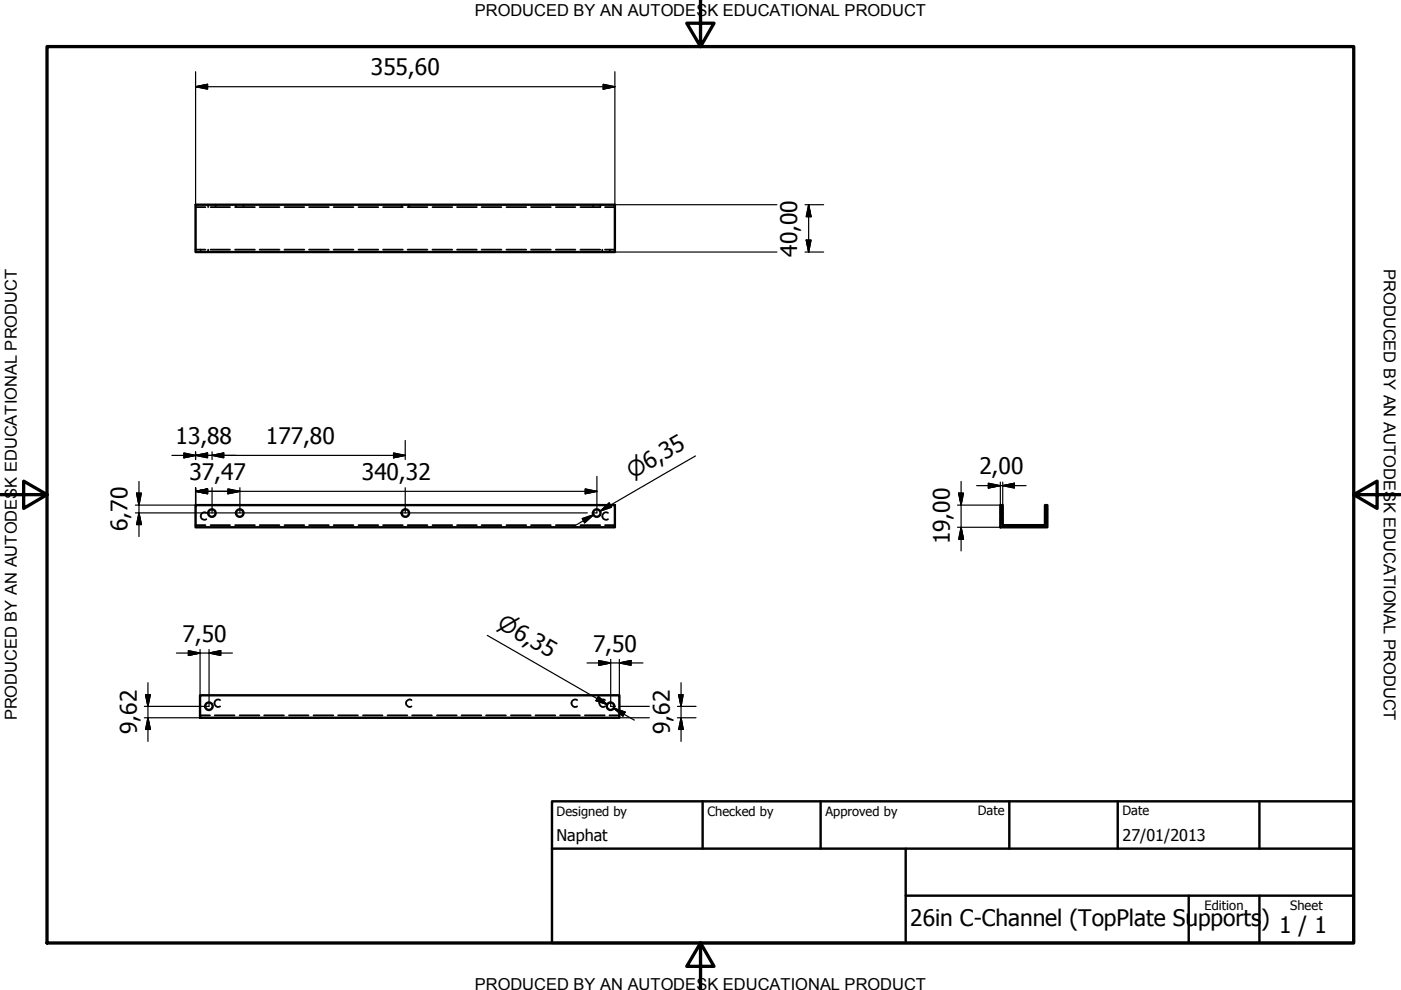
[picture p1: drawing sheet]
<svg xmlns="http://www.w3.org/2000/svg" width="297mm" height="210mm" viewBox="0 0 297 210" stroke-linecap="round" stroke-linejoin="round" font-family="sans-serif">
<!-- layer: Hidden (ISO) -->
<g fill="none" stroke="#000" stroke-width=".38">
<path d="M41.5 43.9h2.1M41.5 52.9h2.1M42.5 52.9v.2M42.5 53.2v.2M44.1 43.4v.2M44.1 43.8v.1M44.1 52.9v.2M44.1 53.2v.2M44.6 43.9h4.2M44.6 52.9h4.2M45.7 43.4v.2M45.7 43.8v.1"/>
<path d="M49.8 43.9h4.2M49.8 52.9h4.2M50 43.4v.2M50 43.8v.1M51.6 43.4v.2M51.6 43.8v.1M55.1 43.9h4.1M55.1 52.9h4.1M60.3 43.9h4.2M60.3 52.9h4.2M65.5 43.9h4.2M65.5 52.9h4.2"/>
<path d="M70.7 43.9h4.2M70.7 52.9h4.2M76 43.9h4.2M76 52.9h4.2M81.2 43.9h4.2M81.2 52.9h4.2M85.2 43.4v.2M85.2 43.8v.1M86.4 43.9h4.2M86.4 52.9h4.2M86.7 43.4v.2M86.7 43.8v.1"/>
<path d="M91.7 43.9h4.2M91.7 52.9h4.2M96.9 43.9h4.2M96.9 52.9h4.2M102.1 43.9h4.2M102.1 52.9h4.2M107.4 43.9h4.2M107.4 52.9h4.2M112.6 43.9h4.2M112.6 52.9h4.2M117.9 43.9h4.1M117.9 52.9h4.1"/>
<path d="M123.1 43.9h4.2M123.1 52.9h4.2M125.7 43.4v.2M125.7 43.8v.1M127.3 43.4v.2M127.3 43.8v.1M127.7 52.9v.2M127.7 53.2v.2M128.3 43.9h2.1M128.3 52.9h2.1M129.3 52.9v.2M129.3 53.2v.2"/>
<path d="M41.5 111.4h2.1M43.8 108.7a.79 .79 0 0 0-1.3 .7 .79 .79 0 0 0 1.3 .7M44.6 111.4h4.2M49.8 111.4h4.2M55.1 111.4h4.1M60.3 111.4h4.2M65.5 111.4h4.2M70.7 111.4h4.2M76 111.4h4.2M81.2 111.4h4.2M86.4 111.4h4.2M91.7 111.4h4.2"/>
<path d="M96.9 111.4h4.2M102.1 111.4h4.2M107.4 111.4h4.2M112.6 111.4h4.2M117.9 111.4h4.1M123.1 111.4h4.2M128.3 111.4h2.1M128.9 108.7a.79 .79 0 0 0-1.2 .7 .79 .79 0 0 0 1.2 .7M212.1 108.6h.1M212.1 110.2h.1M212.4 108.6h.2M212.4 110.2h.2"/>
<path d="M221.6 108h.1M221.6 109.6h.1M221.9 108h.2M221.9 109.6h.2M42.4 151.7h2.1M45.5 151.7h4.2M46.7 148.4a.79 .79 0 0 0-1.2 .7 .79 .79 0 0 0 1.2 .7M50.8 151.7h4.2M56 151.7h4.2M61.3 151.7h4.1M66.5 151.7h4.2M71.7 151.7h4.2"/>
<path d="M77 151.7h4.1M82.2 151.7h4.2M87.2 148.4a.77 .77 0 0 0-1.1 .7 .77 .77 0 0 0 1.1 .7M87.4 151.7h4.2M92.6 151.7h4.2M97.9 151.7h4.1M103.1 151.7h4.2M108.3 151.7h4.2M113.5 151.7h4.2M118.7 151.7h4.2M122.4 148.4a.79 .79 0 0 0-1.2 .7 .79 .79 0 0 0 1.2 .7M124 151.7h4.2"/>
<path d="M128.3 148.4a.79 .79 0 0 0-1.2 .7 .79 .79 0 0 0 1.2 .7M129.2 151.7h2.1"/>
</g>
<!-- layer: Visible (ISO) -->
<g fill="none" stroke="#000" stroke-width=".51">
<path d="M41.5 43.4h88.9v10h-88.9zM41.5 107.1h88.9v4.7h-88.9zM212.1 107.1h.5v4.3h9v-4.3h.5v4.7h-10zM42.4 147.4h88.9v4.8h-88.9z"/>
<circle cx="44.9" cy="108.8" r=".79"/>
<circle cx="50.8" cy="108.8" r=".79"/>
<circle cx="85.9" cy="108.8" r=".79"/>
<circle cx="126.5" cy="108.8" r=".79"/>
<circle cx="44.3" cy="149.7" r=".79"/>
<circle cx="129.4" cy="149.7" r=".79"/>
</g>
<!-- layer: Border (ISO) -->
<path d="M148.5 -.1v10l-2.9-5h5.8l-2.9 5M10 9.9h277v190h-277zM0 104.9h10l-5-2.9v5.8l5-2.9M287 104.9l5 2.9v-5.8l-5 2.9h10M148.5 199.9l2.9 5h-5.8l2.9-5v10" fill="none" stroke="#000" stroke-width=".7"/>
<!-- layer: Title (ISO) -->
<path d="M117 169.9h170v30h-170zM117 179.9h170M149 169.9v10M174 169.9v10M192 179.9v20M214 169.9v10M237 169.9v10M267 169.9v10M192 189.9h95M252 189.9v10M267 189.9v10" fill="none" stroke="#000" stroke-width=".51"/>
<!-- layer: Dimension (ISO) -->
<g fill="none" stroke="#000" stroke-width=".25">
<path d="M41.5 18.4l2.5-.5v1zM41.5 18.4h88.9M41.5 15.2v28.2M127.9 17.9l2.5 .5-2.5 .5zM130.4 15.2v28.2h34.3M130.4 53.4h34.3M170.7 53.4h3.9M170.7 43.4h3.9M170.9 50.9h1.1l-.6 2.5zM171.4 43.4l.6 2.5h-1.1zM171.4 43.4v10M36.4 96.6h49.5"/>
<path d="M39 96l2.5 .6-2.5 .5zM41.5 96.6l2.5-.6v1.1zM41.5 95.8v1.6M45 96.6l2.4-.6v1.1zM45 95.8v1.6M83.4 96l2.5 .6-2.5 .5zM85.9 93.4v4M147.4 96.7l-20.1 11.7 2.1-1.3M28.7 108.7h95.8M29 104.6h1l-.5 2.5zM29.5 108.7l.5 2.5h-1zM29.5 102.1v11.7"/>
<path d="M41.5 104.2l2.5-.5v1zM41.5 103.4v3.7h-12.8M41.5 104.2h85.1M45 103.4v5.3M48.3 103.7l2.6 .5-2.6 .5zM50.9 103.4v5.3M85.9 103.4v5.3M123.4 110l2.5-.9-1.9 1.7zM124.1 103.7l2.5 .5-2.5 .5zM125.9 109.1l-4.4 2.6M126.6 101v7.7h-1.1M127.3 108.4l1.9-1.7 .5 .8z"/>
<path d="M203 111.8h9.1M203.3 104.6h1l-.5 2.5zM203.8 111.8l.5 2.5h-1zM203.8 102.1v14.7M207.1 103h10.5M209.5 102.5l2.6 .5-2.6 .5zM212.1 102.2v4.9h-9.1M212.6 103l2.5-.5v1zM212.6 102.2v4.9M37.4 138.5h11.9M39.9 138l2.5 .5-2.5 .5zM42.4 137.7v9.7"/>
<path d="M44.3 138.5l2.5-.5v1zM44.3 137.7v12.1h-13.7M103.3 134.7l25.5 14.7-2.2-1.3M129.5 139.8v10h1M131.3 139.8v7.6M30.6 152.2h11.8M30.9 147.3h1l-.5 2.5zM31.4 152.2l.5 2.5h-1zM31.4 144.8v12.4M124.5 140.6h11.8M126.9 147.7l1.9 1.7-2.4-.8zM126.9 140.1l2.6 .5-2.6 .5z"/>
<path d="M130.1 150.1l2.4 .9-.4 .9zM130.1 150.1l4.4 2.6M131.3 140.6l2.5-.5v1zM131.3 152.2h.3M131.4 149.8h6.3M131.8 152.2h5.9M143.6 152.2h4M143.6 149.8h4M143.9 147.3h.9l-.4 2.5zM144.4 152.2l.4 2.5h-.9zM144.4 144.8v12.4"/>
</g>
<g fill="#000" stroke="#000" stroke-width=".25">
<path d="M41.5 18.4l2.5-.5zM41.5 18.4l2.5-.5v1zM127.9 18.9l2.5-.5zM127.9 17.9l2.5 .5-2.5 .5zM170.9 50.9l.5 2.5zM170.9 50.9h1.1l-.6 2.5zM171.4 43.4l.6 2.5zM171.4 43.4l.6 2.5h-1.1zM39 97.1l2.5-.5zM39 96l2.5 .6-2.5 .5zM41.5 96.6l2.5-.6zM41.5 96.6l2.5-.6v1.1z"/>
<path d="M45 96.6l2.4-.6zM45 96.6l2.4-.6v1.1zM83.4 97.1l2.5-.5zM83.4 96l2.5 .6-2.5 .5zM29 104.6l.5 2.5zM29 104.6h1l-.5 2.5zM29.5 108.7l.5 2.5zM29.5 108.7l.5 2.5h-1zM41.5 104.2l2.5-.5zM41.5 104.2l2.5-.5v1zM48.3 104.7l2.6-.5zM48.3 103.7l2.6 .5-2.6 .5z"/>
<path d="M124 110.8l1.9-1.7zM123.4 110l2.5-.9-1.9 1.7zM124.1 104.7l2.5-.5zM124.1 103.7l2.5 .5-2.5 .5zM127.3 108.4l1.9-1.7zM127.3 108.4l1.9-1.7 .5 .8zM203.3 104.6l.5 2.5zM203.3 104.6h1l-.5 2.5zM203.8 111.8l.5 2.5zM203.8 111.8l.5 2.5h-1zM209.5 103.5l2.6-.5zM209.5 102.5l2.6 .5-2.6 .5z"/>
<path d="M212.6 103l2.5-.5zM212.6 103l2.5-.5v1zM39.9 139l2.5-.5zM39.9 138l2.5 .5-2.5 .5zM44.3 138.5l2.5-.5zM44.3 138.5l2.5-.5v1zM30.9 147.3l.5 2.5zM30.9 147.3h1l-.5 2.5zM31.4 152.2l.5 2.5zM31.4 152.2l.5 2.5h-1zM126.4 148.6l2.4 .8zM126.9 147.7l1.9 1.7-2.4-.8z"/>
<path d="M126.9 141.1l2.6-.5zM126.9 140.1l2.6 .5-2.6 .5zM130.1 150.1l2.4 .9zM130.1 150.1l2.4 .9-.4 .9zM131.3 140.6l2.5-.5zM131.3 140.6l2.5-.5v1zM143.9 147.3l.5 2.5zM143.9 147.3h.9l-.4 2.5zM144.4 152.2l.4 2.5zM144.4 152.2l.4 2.5h-.9z"/>
</g>
<g font-size="4.8">
<text x="78.6" y="16">355,60</text>
<text x="169" y="54.4" transform="rotate(-90 169 54.4)">40,00</text>
<text x="37.2" y="94.2">13,88</text>
<text x="56.4" y="94.2">177,80</text>
<text x="40.2" y="101.8">37,47</text>
<text x="76.7" y="101.8">340,32</text>
<text x="207.6" y="100.6">2,00</text>
<text x="27.1" y="112.6" transform="rotate(-90 27.1 112.6)">6,70</text>
<text x="201.4" y="115.4" transform="rotate(-90 201.4 115.4)">19,00</text>
<text x="38.7" y="136.1">7,50</text>
<text x="125.7" y="138.1">7,50</text>
<text x="29" y="155.6" transform="rotate(-90 29 155.6)">9,62</text>
<text x="142" y="155.6" transform="rotate(-90 142 155.6)">9,62</text>
<text x="193" y="196.3">26in C-Channel (TopPlate Supports</text>
<text x="267.4" y="196.3">)</text>
<text x="271.2" y="197.8">1 / 1</text>
</g>
<g font-size="4.6">
<text x="134.1" y="101.6" transform="rotate(-30 134.1 101.6)">⌀6,35</text>
<text x="105.2" y="133" transform="rotate(30 105.2 133)">⌀6,35</text>
</g>
<g font-size="3.5">
<text x="100.6" y="3.5">PRODUCED BY AN AUTODESK EDUCATIONAL PRODUCT</text>
<text x="293.4" y="57.1" transform="rotate(90 293.4 57.1)">PRODUCED BY AN AUTODESK EDUCATIONAL PRODUCT</text>
<text x="3.6" y="152.8" transform="rotate(-90 3.6 152.8)">PRODUCED BY AN AUTODESK EDUCATIONAL PRODUCT</text>
<text x="100.6" y="209.9">PRODUCED BY AN AUTODESK EDUCATIONAL PRODUCT</text>
</g>
<g font-size="3.4">
<text x="118" y="178.2">Naphat</text>
<text x="238" y="178.3">27/01/2013</text>
</g>
<g font-size="2.7">
<text x="118" y="173">Designed by</text>
<text x="150" y="173">Checked by</text>
<text x="175" y="173">Approved by</text>
<text x="207.3" y="172.9">Date</text>
<text x="238" y="172.9">Date</text>
<text x="255.4" y="193">Edition</text>
<text x="273.6" y="193">Sheet</text>
</g>
</svg>
